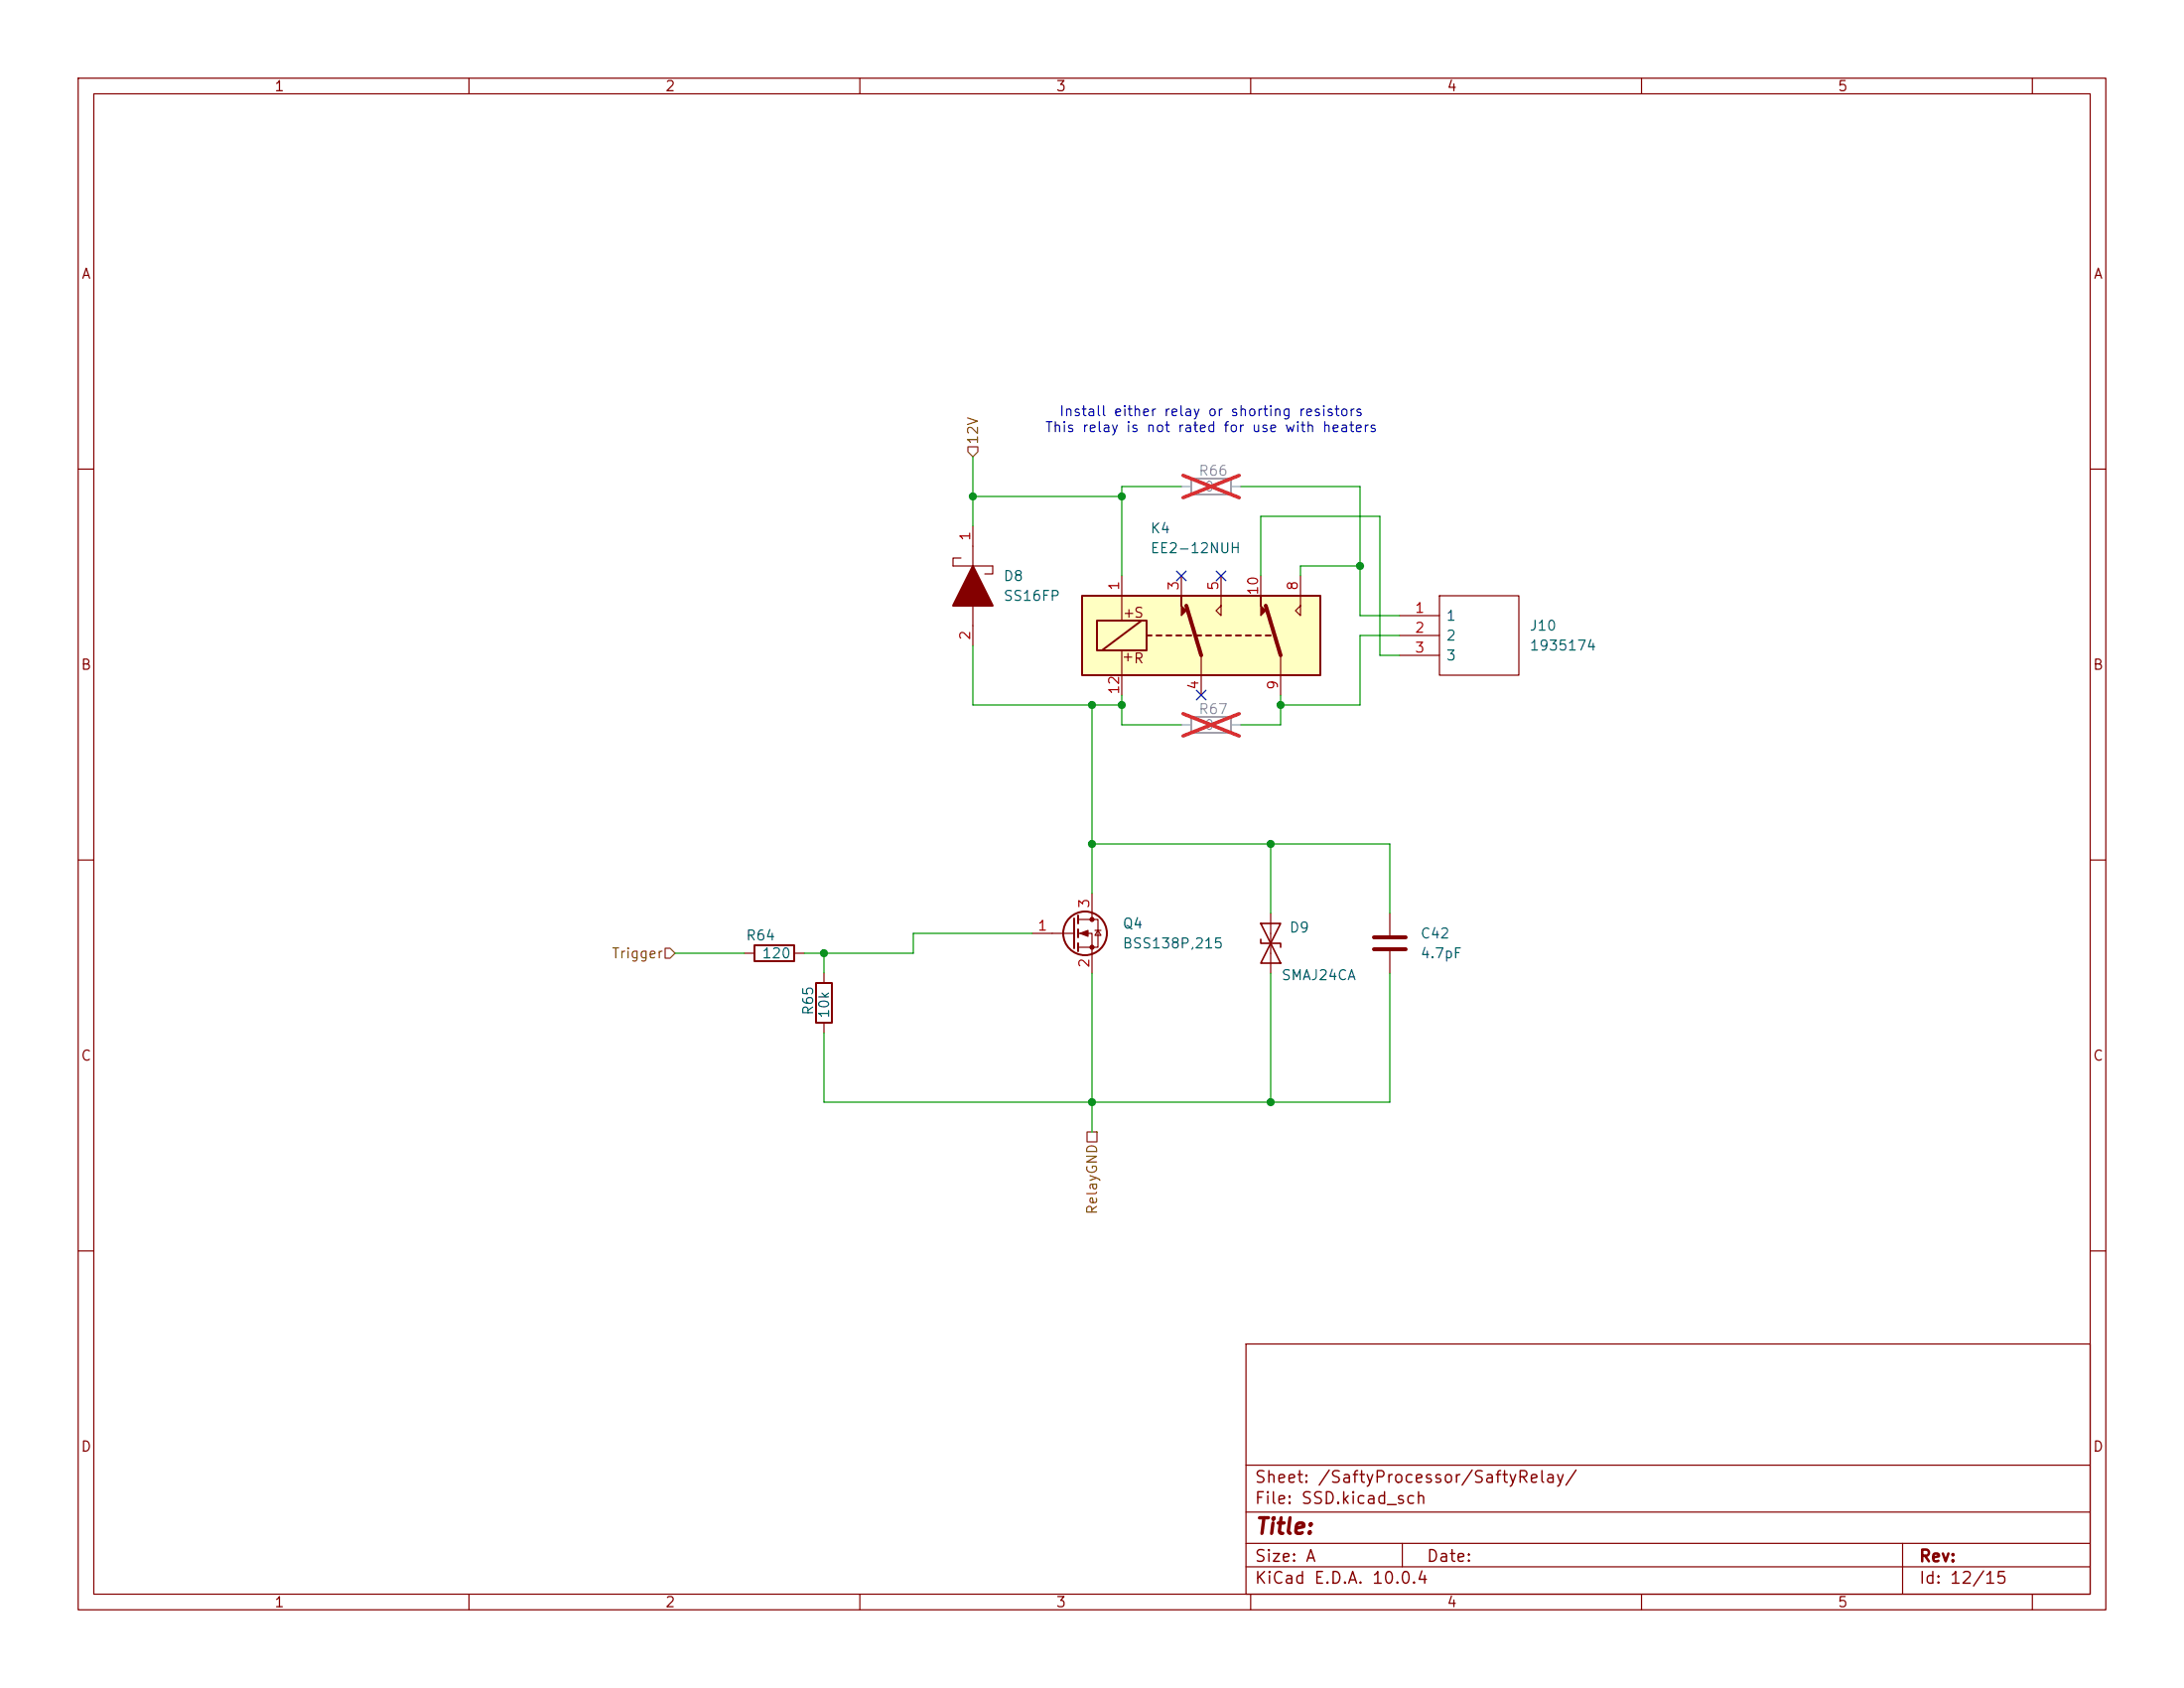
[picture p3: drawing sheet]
<svg xmlns="http://www.w3.org/2000/svg" width="279mm" height="216mm" viewBox="0 0 279 216" stroke-linecap="round" stroke-linejoin="round" font-family="sans-serif">
<g fill="none" stroke="#840000" stroke-width=".15">
<path d="M10 10h259.4v195.9h-259.4zM12 12h255.4v191.9h-255.4zM60 10v2M110 10v2M160 10v2M210 10v2M260 10v2M10 60h2M122.9 71.4h-1v1h5.1v1h-1M124.5 67.3v5.1M124.5 77.5v5.1M179.1 78.7h5"/>
<path d="M184.1 76.2h10.2v10.2h-10.2zM267.4 60h2M179.1 81.3h5M179.1 83.8h5M10 110h2M132.1 119.4h5.3M137.9 117.6h2.6v3.6h-2.6M137.9 119.4h1.8v5.1M139.7 114.3v3.3M140.1 119h.7M140.5 119l.3 .6h-.7zM177.8 116.8v2.8"/>
<path d="M267.4 110h2M177.8 121.7v2.8M10 160h2M159.4 171.9h108v32h-108zM267.4 160h2M159.4 197.4h108M159.4 193.4h108M159.4 187.4h108M179.4 197.4v3M243.4 197.4v6.5M60 203.9v2M110 203.9v2"/>
<path d="M159.4 200.4h108M160 203.9v2M210 203.9v2M260 203.9v2"/>
</g>
<path d="M175.8 119.9h4M175.8 121.4h4" fill="none" stroke="#840000" stroke-width=".51"/>
<g fill="none" stroke="#840000" stroke-width=".25">
<path d="M137.4 117.5v3.8M137.9 117.1v1M137.9 118.9v1M137.9 120.7v1"/>
<circle cx="138.8" cy="119.4" r="2.79"/>
</g>
<g fill="#840000" stroke="#840000" stroke-width=".15">
<path d="M138.2 119.4l1-.4v.8z"/>
<circle cx="139.7" cy="117.6" r=".25"/>
<circle cx="139.7" cy="121.2" r=".25"/>
</g>
<path d="M152.4 61.2h5.1v2h-5.1zM152.4 91.7h5.1v2h-5.1z" fill="none" stroke="#a1a1a1" stroke-width=".25"/>
<path d="M151.1 62.2h1.3M157.5 62.2h1.2M151.1 92.7h1.3M157.5 92.7h1.2" fill="none" stroke="#a1a1a1" stroke-width=".15"/>
<path d="M151.4 60.8l7.1 2.8M158.5 60.8l-7.1 2.8M151.4 91.3l7.1 2.8M158.5 91.3l-7.1 2.8" fill="none" stroke="#e12e31" stroke-width=".46"/>
<path d="M124.5 72.4l2.5 5.1h-5.1z" fill="#840000" stroke="#840000" stroke-width=".25"/>
<path d="M138.4 76.2h30.5v10.2h-30.5z" fill="#ffffc2"/>
<g fill="none" stroke="#840000" stroke-width=".25">
<path d="M138.4 76.2h30.5v10.2h-30.5zM140.3 79.4h6.4v3.8h-6.4zM146 79.4l-5 3.8M146.7 81.3h.6M148 81.3h.6M149.2 81.3h.7M150.5 81.3h.6M151.8 81.3h.6M153 81.3h.7M154.3 81.3h.6M155.6 81.3h.6M156.8 81.3h.7"/>
<path d="M158.1 81.3h.6M159.4 81.3h.6M160.7 81.3h.6M161.9 81.3h.7M96.5 120.9h5.1v2h-5.1zM104.4 125.7h2v5.1h-2z"/>
</g>
<g fill="none" stroke="#840000" stroke-width=".15">
<path d="M143.5 73.7v5.7M151.1 73.7v2.5M156.2 73.7v5l-.6-.6 .6-.6M161.3 73.7v2.5M166.4 73.7v5l-.7-.6 .7-.6M143.5 83.2v5.7M153.7 83.8v5.1M163.8 83.8v5.1M162.6 116.8v7.7M95.2 121.9h1.3M101.6 121.9h1.3M105.4 124.5v1.2"/>
<path d="M105.4 130.8v1.3"/>
</g>
<g fill="#840000" stroke="#840000" stroke-width=".15">
<path d="M151.1 76.2v1.3l.7 .6-.7 .6z"/>
<path d="M161.3 76.2v1.3l.6 .6-.6 .6z"/>
</g>
<path d="M151.8 77.5l1.9 6.3M161.9 77.5l1.9 6.3" fill="none" stroke="#840000" stroke-width=".51"/>
<path d="M161.3 118.1h2.5l-1.2 2.6zM161.3 120.1v.6h2.5v.5M162.6 120.7l1.2 2.5h-2.5z" fill="none" stroke="#840000" stroke-width=".2"/>
<path d="M123.8 57.2h1.3v.6l-.6 .6-.7-.6zM85.1 121.3h.6l.7 .6-.7 .7h-.6zM139.1 144.8h1.2v1.3h-1.2z" fill="none" stroke="#725600" stroke-width=".15"/>
<g fill="none" stroke="#009600" stroke-width=".15">
<path d="M124.5 58.4v8.9M124.5 63.5h19M151.1 62.2h-7.6v11.5M158.7 62.2h15.3v16.5h5.1M161.3 73.7v-7.7h15.2v17.8h2.6M174 72.4h-7.6v1.3M124.5 82.6v7.6h19M139.7 90.2v24.1M143.5 88.9v3.8h7.6M163.8 88.9v3.8h-5.1M179.1 81.3h-5.1v8.9h-10.2M132.1 119.4h-15.3v2.5h-13.9"/>
<path d="M139.7 108h38.1v8.8M162.6 108v8.8M86.4 121.9h8.8M105.4 121.9v2.6M139.7 124.5v20.3M162.6 124.5v16.5M177.8 124.5v16.5h-72.4v-8.9"/>
</g>
<path d="M150.5 73.1l1.2 1.2M151.7 73.1l-1.2 1.2M155.6 73.1l1.2 1.2M156.8 73.1l-1.2 1.2M153.1 88.3l1.2 1.2M154.3 88.3l-1.2 1.2" fill="none" stroke="#000084" stroke-width=".15"/>
<g fill="#009600" stroke="#009600" stroke-width=".13">
<circle cx="124.5" cy="63.5" r=".46"/>
<circle cx="163.8" cy="90.2" r=".46"/>
<circle cx="174" cy="72.4" r=".46"/>
<circle cx="143.5" cy="63.5" r=".46"/>
<circle cx="143.5" cy="90.2" r=".46"/>
<circle cx="139.7" cy="90.2" r=".46"/>
<circle cx="162.6" cy="108" r=".46"/>
<circle cx="139.7" cy="108" r=".46"/>
<circle cx="105.4" cy="121.9" r=".46"/>
<circle cx="162.6" cy="141" r=".46"/>
<circle cx="139.7" cy="141" r=".46"/>
</g>
<text font-size="2" fill="#840000" x="160.4" y="196.7">Title:</text>
<g font-size="1.5" fill="#840000">
<text x="160.4" y="190">Sheet: /SaftyProcessor/SaftyRelay/</text>
<text x="160.4" y="192.7">File: SSD.kicad_sch</text>
<text x="160.4" y="202.9">KiCad E.D.A. 10.0.4</text>
<text x="160.4" y="200.1">Size: A</text>
<text x="182.4" y="200.1">Date:</text>
<text x="245.4" y="200.1">Rev:</text>
<text x="245.4" y="202.9">Id: 12/15</text>
</g>
<g font-size="1.3" fill="#840000">
<text x="35" y="12">1</text>
<text x="85" y="12">2</text>
<text x="135" y="12">3</text>
<text x="185" y="12">4</text>
<text x="235" y="12">5</text>
<text x="10.3" y="36">A</text>
<text x="267.7" y="36">A</text>
<text x="143.5" y="79.3">+S</text>
<text x="10.3" y="86">B</text>
<text x="143.4" y="84.9">+R</text>
<text x="267.7" y="86">B</text>
<text x="10.3" y="136">C</text>
<text x="267.7" y="136">C</text>
<text x="10.3" y="186">D</text>
<text x="267.7" y="186">D</text>
<text x="35" y="205.9">1</text>
<text x="85" y="205.9">2</text>
<text x="135" y="205.9">3</text>
<text x="185" y="205.9">4</text>
<text x="235" y="205.9">5</text>
</g>
<g font-size="1.3" fill="#0000c2">
<text x="135.4" y="53.5">Install either relay or shorting resistors</text>
<text x="133.6" y="55.6">This relay is not rated for use with heaters</text>
</g>
<g font-size="1.3" fill="#725600">
<text x="125.4" y="57" transform="rotate(-90 125.4 57)">12V</text>
<text x="78.2" y="122.9">Trigger</text>
<text x="140.7" y="155.5" transform="rotate(-90 140.7 155.5)">RelayGND</text>
</g>
<g font-size="1.3" fill="#989898">
<text x="153.2" y="61.2">R66</text>
<text x="154" y="63.2">0</text>
<text x="153.2" y="91.6">R67</text>
<text x="154" y="93.7">0</text>
</g>
<g font-size="1.3" fill="#a90000">
<text x="124.4" y="69.3" transform="rotate(-90 124.4 69.3)">1</text>
<text x="143.5" y="75.6" transform="rotate(-90 143.5 75.6)">1</text>
<text x="151.1" y="75.6" transform="rotate(-90 151.1 75.6)">3</text>
<text x="156.2" y="75.6" transform="rotate(-90 156.2 75.6)">5</text>
<text x="161.3" y="76.2" transform="rotate(-90 161.3 76.2)">10</text>
<text x="166.3" y="75.6" transform="rotate(-90 166.3 75.6)">8</text>
<text x="124.4" y="82" transform="rotate(-90 124.4 82)">2</text>
<text x="180.9" y="78.7">1</text>
<text x="180.9" y="81.3">2</text>
<text x="180.9" y="83.8">3</text>
<text x="143.5" y="88.9" transform="rotate(-90 143.5 88.9)">12</text>
<text x="153.6" y="88.3" transform="rotate(-90 153.6 88.3)">4</text>
<text x="163.8" y="88.3" transform="rotate(-90 163.8 88.3)">9</text>
<text x="132.6" y="119.4">1</text>
<text x="139.7" y="116.3" transform="rotate(-90 139.7 116.3)">3</text>
<text x="139.7" y="123.9" transform="rotate(-90 139.7 123.9)">2</text>
</g>
<g font-size="1.3" fill="#006464">
<text x="147.1" y="68.5">K4</text>
<text x="147.1" y="71.1">EE2-12NUH</text>
<text x="128.3" y="74.6">D8</text>
<text x="128.3" y="77.2">SS16FP</text>
<text x="184.9" y="79.7">1</text>
<text x="184.9" y="82.3">2</text>
<text x="195.6" y="83.5">1935174</text>
<text x="195.6" y="81">J10</text>
<text x="184.9" y="84.8">3</text>
<text x="143.5" y="119.1">Q4</text>
<text x="164.9" y="119.6">D9</text>
<text x="95.3" y="120.6">R64</text>
<text x="97.4" y="122.9">120</text>
<text x="143.5" y="121.6">BSS138P,215</text>
<text x="163.8" y="125.7">SMAJ24CA</text>
<text x="181.6" y="120.4">C42</text>
<text x="181.6" y="122.9">4.7pF</text>
<text x="104.3" y="130" transform="rotate(-90 104.3 130)">R65</text>
<text x="106.4" y="130.3" transform="rotate(-90 106.4 130.3)">10k</text>
</g>
</svg>
